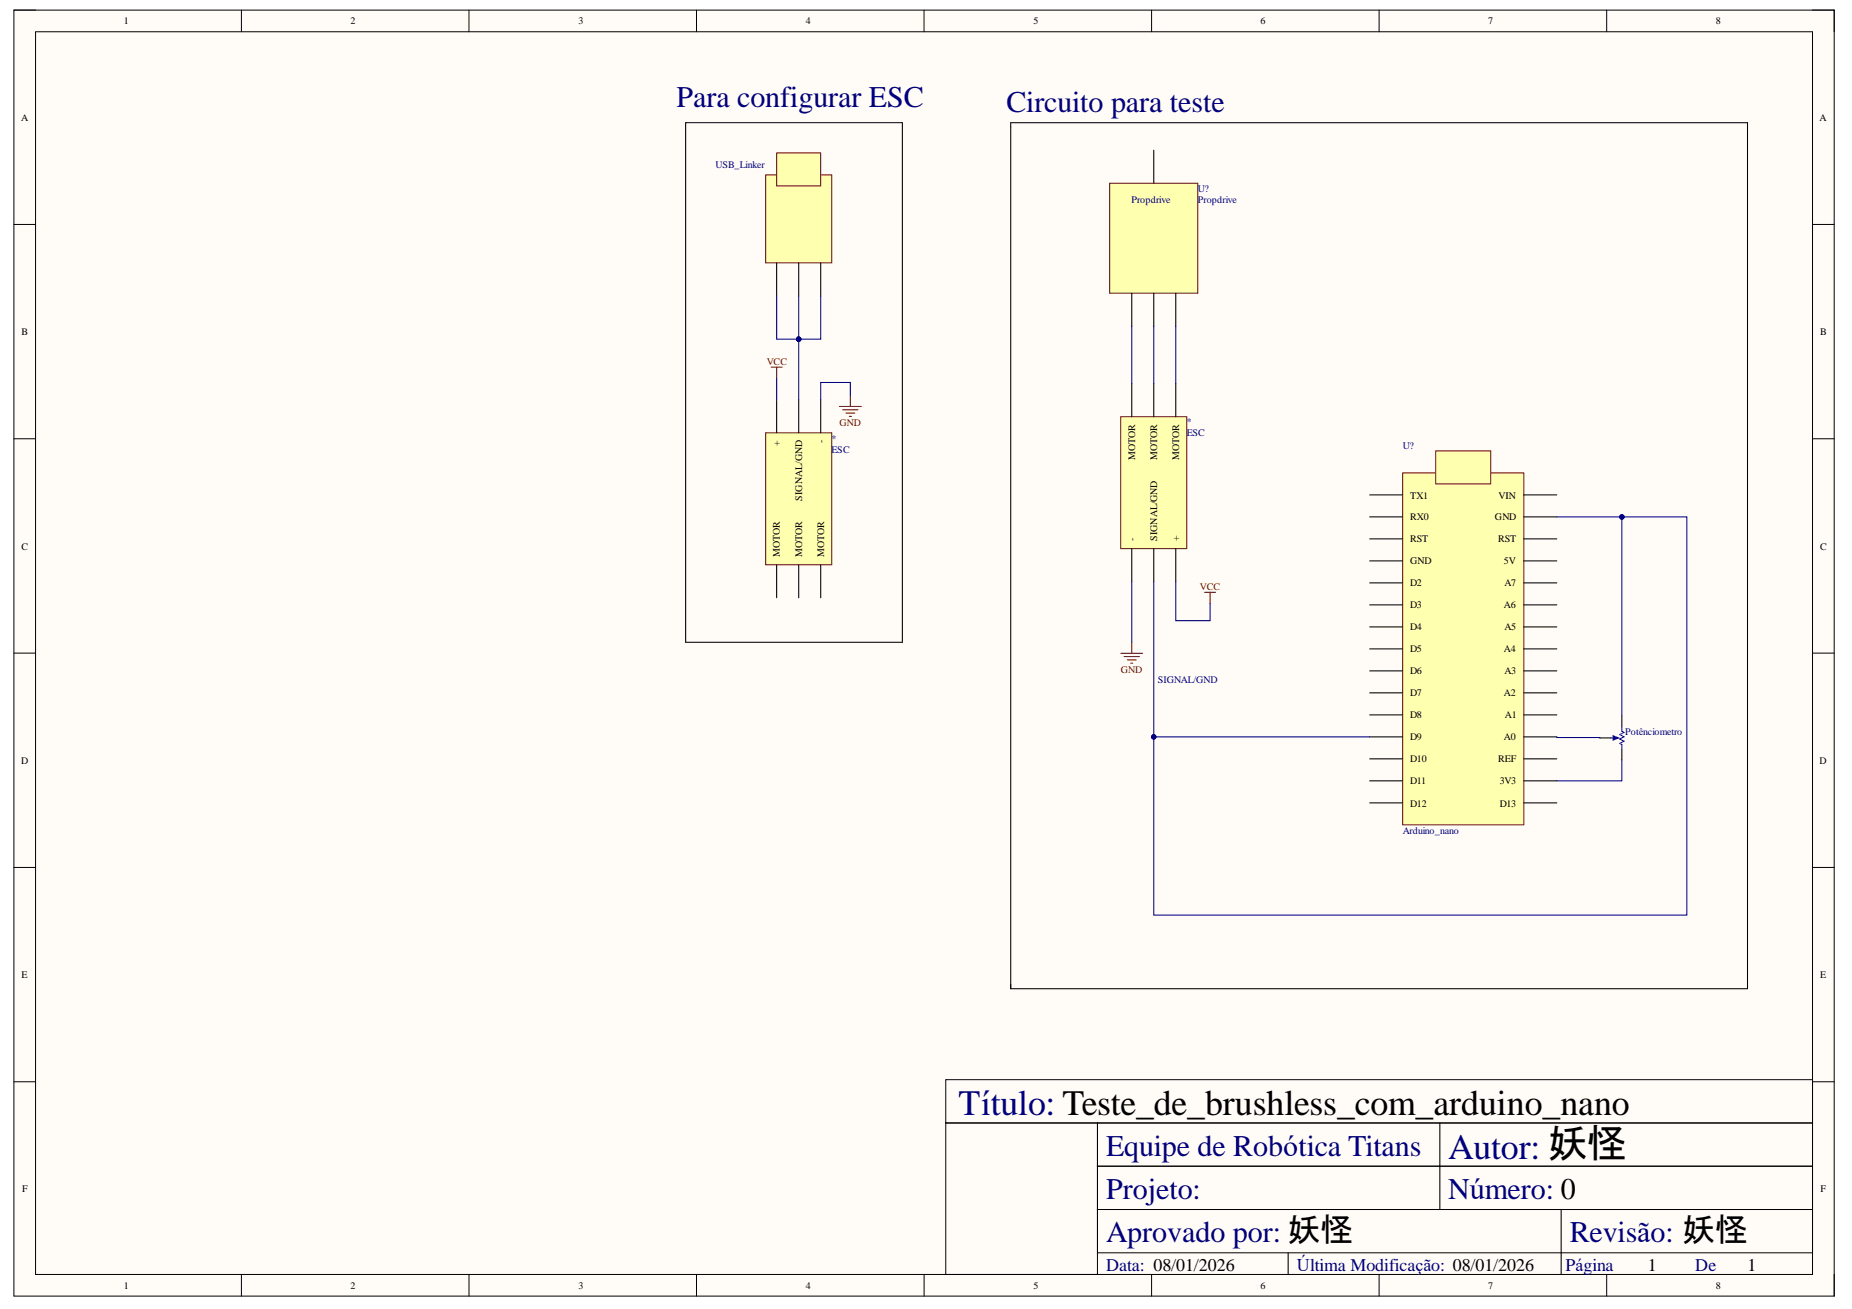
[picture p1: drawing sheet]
<svg xmlns="http://www.w3.org/2000/svg" width="297mm" height="210mm" viewBox="0 0 297 210" stroke-linecap="round" stroke-linejoin="round" font-family="sans-serif">
<path d="M2.2 1.6h292v206.2h-292z" fill-rule="evenodd" fill="#fffcf8"/>
<path d="M2.2 1.6h292v206.2h-292z" fill="none" stroke="#000" stroke-width=".16"/>
<path d="M5.7 5.1h285v199.3h-285z" fill-rule="evenodd" fill="#fffcf8"/>
<g fill="none" stroke="#000" stroke-width=".16">
<path d="M2.2 1.6h3.5M5.7 5.1h285v199.3h-285zM38.7 1.6v3.5M75.2 1.6v3.5M111.7 1.6v3.5M148.2 1.6v3.5M184.7 1.6v3.5M221.2 1.6v3.5M257.7 1.6v3.5M290.7 1.6h3.5v3.5M2.2 36h3.5M290.7 36h3.5"/>
<path d="M2.2 70.4h3.5M290.7 70.4h3.5M2.2 104.7h3.5M290.7 104.7h3.5M2.2 139.1h3.5M290.7 139.1h3.5M2.2 173.5h3.5M151.7 173.1h139v7h-139zM290.7 173.5h3.5M151.7 180.1h24.3v24.3h-24.3zM176 180.1h114.7v6.9h-114.7zM176 187h114.7v6.9h-114.7z"/>
<path d="M176 193.9h114.7v7h-114.7zM38.7 204.4v3.4M75.2 204.4v3.4M111.7 204.4v3.4M148.2 204.4v3.4M184.7 204.4v3.4M221.2 204.4v3.4M257.7 204.4v3.4M294.2 204.4v3.4"/>
</g>
<path d="M256.6 118.3h1.8M260.1 114.8v1.8M230.9 180.1v13.8M250.4 193.9v10.5M206.6 200.9v3.5" fill="none" stroke="#000" stroke-width=".17"/>
<path d="M258.4 118.3h.8" fill="none" stroke="#00f" stroke-width=".17"/>
<path d="M258.7 118l.9 .3-.9 .4z" fill="#00f"/>
<path d="M258.7 118l.9 .3-.9 .4zM260.1 116.6v.7l.4 .1-.7 .4 .7 .4-.7 .3 .7 .4-.7 .3 .3 .2v.7" fill="none" stroke="#00f" stroke-width=".17"/>
<path d="M260.1 120.1v1.8" fill="none" stroke="#000" stroke-width=".17"/>
<path d="M225 75.8h19.4v56.5h-19.4z" fill-rule="evenodd" fill="#ffffb0"/>
<path d="M225 75.8h19.4v56.5h-19.4z" fill="none" stroke="#800000" stroke-width=".16"/>
<path d="M230.3 72.3h8.8v5.3h-8.8z" fill-rule="evenodd" fill="#ffffb0"/>
<path d="M230.3 72.3h8.8v5.3h-8.8z" fill="none" stroke="#800000" stroke-width=".16"/>
<g fill="none" stroke="#000" stroke-width=".17">
<path d="M219.7 79.4h5.3M244.4 79.4h5.3M219.7 82.9h5.3M219.7 86.4h5.3M219.7 89.9h5.3M219.7 93.5h5.3M219.7 97h5.3M244.4 82.9h5.3M244.4 86.4h5.3M244.4 89.9h5.3M244.4 93.5h5.3M244.4 97h5.3"/>
<path d="M219.7 100.5h5.3M219.7 104.1h5.3M219.7 107.6h5.3M219.7 111.1h5.3M219.7 114.6h5.3M219.7 118.2h5.3M244.4 100.5h5.3M244.4 104.1h5.3M244.4 107.6h5.3M244.4 111.1h5.3M244.4 114.6h5.3M244.4 118.2h5.3"/>
<path d="M219.7 121.7h5.3M219.7 125.2h5.3M219.7 128.7h5.3M244.4 121.7h5.3M244.4 125.2h5.3M244.4 128.7h5.3"/>
</g>
<path d="M179.8 66.8h10.5v21.2h-10.5z" fill-rule="evenodd" fill="#ffffb0"/>
<path d="M179.8 66.8h10.5v21.2h-10.5z" fill="none" stroke="#800000" stroke-width=".16"/>
<path d="M162.1 19.7h118.2v138.8h-118.2zM181.5 61.5v5.3M185.1 61.5v5.3M188.6 61.5v5.3M181.5 88v5.3M185.1 88v5.3M188.6 88v5.3" fill="none" stroke="#000" stroke-width=".17"/>
<path d="M193.2 95h1.8M194.1 95v1.8M179.8 104.8h3.5M180.3 105.3h2.5M180.8 105.8h1.4M181.3 106.3h.4M181.5 103v1.8" fill="none" stroke="#800000" stroke-width=".17"/>
<path d="M122.8 28h10.6v14.2h-10.6z" fill-rule="evenodd" fill="#ffffb0"/>
<path d="M122.8 28h10.6v14.2h-10.6z" fill="none" stroke="#800000" stroke-width=".16"/>
<path d="M124.6 24.5h7v5.3h-7z" fill-rule="evenodd" fill="#ffffb0"/>
<path d="M124.6 24.5h7v5.3h-7z" fill="none" stroke="#800000" stroke-width=".16"/>
<path d="M124.6 42.2v5.2M128.1 42.2v5.2M131.6 42.2v5.2" fill="none" stroke="#000" stroke-width=".17"/>
<path d="M122.8 69.4h10.6v21.2h-10.6z" fill-rule="evenodd" fill="#ffffb0"/>
<path d="M122.8 69.4h10.6v21.2h-10.6z" fill="none" stroke="#800000" stroke-width=".16"/>
<path d="M124.6 64.1v5.3M128.1 64.1v5.3M131.6 64.1v5.3M124.6 90.6v5.3M128.1 90.6v5.3M131.6 90.6v5.3" fill="none" stroke="#000" stroke-width=".17"/>
<path d="M178 29.4h14.1v17.6h-14.1z" fill-rule="evenodd" fill="#ffffb0"/>
<path d="M178 29.4h14.1v17.6h-14.1z" fill="none" stroke="#800000" stroke-width=".16"/>
<path d="M110 19.7h34.7v83.3h-34.7zM185.1 24.1v5.3M181.5 47v5.3M185.1 47v5.3M188.6 47v5.3" fill="none" stroke="#000" stroke-width=".17"/>
<path d="M123.7 58.9h1.7M124.6 58.9v1.7M134.6 65.2h3.6M135.1 65.7h2.5M135.7 66.2h1.4M136.2 66.8h.4M136.4 63.4v1.8" fill="none" stroke="#800000" stroke-width=".17"/>
<path d="M185.1 93.3v24.9h34.6" fill="none" stroke="#000080" stroke-width=".17"/>
<circle cx="185" cy="118.2" r=".35" fill="#000080"/>
<circle cx="185" cy="118.2" r=".35" fill="none" stroke="#000080" stroke-width=".16"/>
<path d="M128.1 47.4v16.7M181.5 93.3v9.7M188.6 93.3v6.2h5.5v-2.7" fill="none" stroke="#000080" stroke-width=".17"/>
<circle cx="128.1" cy="54.4" r=".35" fill="#000080"/>
<circle cx="128.1" cy="54.4" r=".35" fill="none" stroke="#000080" stroke-width=".16"/>
<path d="M124.6 47.4v7h3.5M181.5 52.3v9.2M185.1 52.3v9.2M188.6 52.3v9.2" fill="none" stroke="#000080" stroke-width=".17"/>
<circle cx="128.1" cy="54.4" r=".35" fill="#000080"/>
<circle cx="128.1" cy="54.4" r=".35" fill="none" stroke="#000080" stroke-width=".16"/>
<path d="M131.6 47.4v7h-3.5" fill="none" stroke="#000080" stroke-width=".17"/>
<circle cx="128.1" cy="54.4" r=".35" fill="#000080"/>
<circle cx="128.1" cy="54.4" r=".35" fill="none" stroke="#000080" stroke-width=".16"/>
<path d="M124.6 60.6v3.5M136.4 63.4v-2.1h-4.8v2.8M249.7 82.9h20.8v63.8h-85.4v-28.5M260.1 121.9v3.3h-10.4" fill="none" stroke="#000080" stroke-width=".17"/>
<circle cx="185" cy="118.2" r=".35" fill="#000080"/>
<circle cx="185" cy="118.2" r=".35" fill="none" stroke="#000080" stroke-width=".16"/>
<circle cx="260.1" cy="82.9" r=".35" fill="#000080"/>
<circle cx="260.1" cy="82.9" r=".35" fill="none" stroke="#000080" stroke-width=".16"/>
<path d="M260.1 82.9v31.9M249.7 118.2v.1h6.9" fill="none" stroke="#000080" stroke-width=".17"/>
<circle cx="260.1" cy="82.9" r=".35" fill="#000080"/>
<circle cx="260.1" cy="82.9" r=".35" fill="none" stroke="#000080" stroke-width=".16"/>
<g font-size="5.7" fill="#000080">
<text x="153.7" y="178.8">Título: Teste_de_brushless_com_arduino_nano</text>
<text x="232.3" y="185.8">Autor: 妖怪</text>
</g>
<g font-size="4.8" fill="#000080">
<text x="108.5" y="17.2">Para configurar ESC</text>
<text x="161.4" y="18">Circuito para teste</text>
<text x="177.4" y="185.3">Equipe de Robótica Titans</text>
<text x="177.4" y="192.2">Projeto:</text>
<text x="232.3" y="192.2">Número: 0</text>
<text x="177.4" y="199.1">Aprovado por: 妖怪</text>
<text x="251.8" y="199.1">Revisão: 妖怪</text>
</g>
<g font-size="2.9" fill="#000080">
<text x="177.4" y="203.8">Data: 08/01/2026</text>
<text x="208" y="203.8">Última Modificação: 08/01/2026</text>
<text x="251.1" y="203.8">Página</text>
<text x="271.9" y="203.8">De</text>
</g>
<g font-size="2.9">
<text x="264.3" y="203.8">1</text>
<text x="280.3" y="203.8">1</text>
</g>
<g font-size="1.6">
<text x="19.9" y="3.9">1</text>
<text x="56.2" y="3.9">2</text>
<text x="92.8" y="3.9">3</text>
<text x="129.2" y="3.9">4</text>
<text x="165.7" y="3.9">5</text>
<text x="202.2" y="3.9">6</text>
<text x="238.7" y="3.9">7</text>
<text x="275.2" y="3.9">8</text>
<text x="3.4" y="19.3">A</text>
<text x="291.8" y="19.3">A</text>
<text x="3.5" y="53.7">B</text>
<text x="291.9" y="53.7">B</text>
<text x="125.1" y="71.5" transform="rotate(-90 125.1 71.5)">+</text>
<text x="132.2" y="71.1" transform="rotate(-90 132.2 71.1)">-</text>
<text x="182" y="73.8" transform="rotate(-90 182 73.8)">MOTOR</text>
<text x="185.6" y="73.8" transform="rotate(-90 185.6 73.8)">MOTOR</text>
<text x="189.1" y="73.8" transform="rotate(-90 189.1 73.8)">MOTOR</text>
<text x="128.6" y="80.3" transform="rotate(-90 128.6 80.3)">SIGNAL/GND</text>
<text x="226.2" y="79.9">TX1</text>
<text x="226.2" y="83.4">RX0</text>
<text x="239.8" y="83.4">GND</text>
<text x="240.4" y="79.9">VIN</text>
<text x="3.5" y="88.1">C</text>
<text x="125.1" y="89.3" transform="rotate(-90 125.1 89.3)">MOTOR</text>
<text x="128.6" y="89.3" transform="rotate(-90 128.6 89.3)">MOTOR</text>
<text x="132.2" y="89.3" transform="rotate(-90 132.2 89.3)">MOTOR</text>
<text x="182" y="86.8" transform="rotate(-90 182 86.8)">-</text>
<text x="185.6" y="86.8" transform="rotate(-90 185.6 86.8)">SIGNAL/GND</text>
<text x="189.1" y="86.8" transform="rotate(-90 189.1 86.8)">+</text>
<text x="226.2" y="86.9">RST</text>
<text x="240.3" y="86.9">RST</text>
<text x="291.9" y="88.1">C</text>
<text x="226.2" y="90.5">GND</text>
<text x="226.2" y="94">D2</text>
<text x="241.2" y="90.5">5V</text>
<text x="241.3" y="94">A7</text>
<text x="226.2" y="97.5">D3</text>
<text x="226.2" y="101">D4</text>
<text x="241.2" y="97.5">A6</text>
<text x="241.3" y="101">A5</text>
<text x="226.2" y="104.6">D5</text>
<text x="241.2" y="104.6">A4</text>
<text x="226.2" y="108.1">D6</text>
<text x="226.2" y="111.7">D7</text>
<text x="241.2" y="111.7">A2</text>
<text x="241.3" y="108.1">A3</text>
<text x="226.2" y="115.1">D8</text>
<text x="226.2" y="118.7">D9</text>
<text x="241.2" y="118.7">A0</text>
<text x="241.4" y="115.1">A1</text>
<text x="3.4" y="122.5">D</text>
<text x="226.2" y="122.2">D10</text>
<text x="226.2" y="125.8">D11</text>
<text x="240.3" y="122.2">REF</text>
<text x="240.5" y="125.8">3V3</text>
<text x="291.8" y="122.5">D</text>
<text x="226.2" y="129.3">D12</text>
<text x="240.5" y="129.3">D13</text>
<text x="3.5" y="156.8">E</text>
<text x="291.9" y="156.8">E</text>
<text x="3.5" y="191.2">F</text>
<text x="292" y="191.2">F</text>
<text x="19.9" y="206.7">1</text>
<text x="56.2" y="206.7">2</text>
<text x="92.8" y="206.7">3</text>
<text x="129.2" y="206.7">4</text>
<text x="165.7" y="206.7">5</text>
<text x="202.2" y="206.7">6</text>
<text x="238.7" y="206.7">7</text>
<text x="275.2" y="206.7">8</text>
</g>
<g font-size="1.6" fill="#000080">
<text x="114.8" y="27">USB_Linker</text>
<text x="181.5" y="32.6">Propdrive</text>
<text x="192.1" y="30.8">U?</text>
<text x="192.1" y="32.6">Propdrive</text>
<text x="133.4" y="70.8">*</text>
<text x="190.3" y="68.2">*</text>
<text x="190.3" y="70">ESC</text>
<text x="133.4" y="72.6">ESC</text>
<text x="225" y="72">U?</text>
<text x="185.7" y="109.6">SIGNAL/GND</text>
<text x="260.7" y="117.8">Potênciometro</text>
<text x="225" y="133.7">Arduino_nano</text>
</g>
<g font-size="1.6" fill="#800000">
<text x="123" y="58.5">VCC</text>
<text x="134.6" y="68.4">GND</text>
<text x="192.4" y="94.6">VCC</text>
<text x="179.8" y="108">GND</text>
</g>
</svg>
